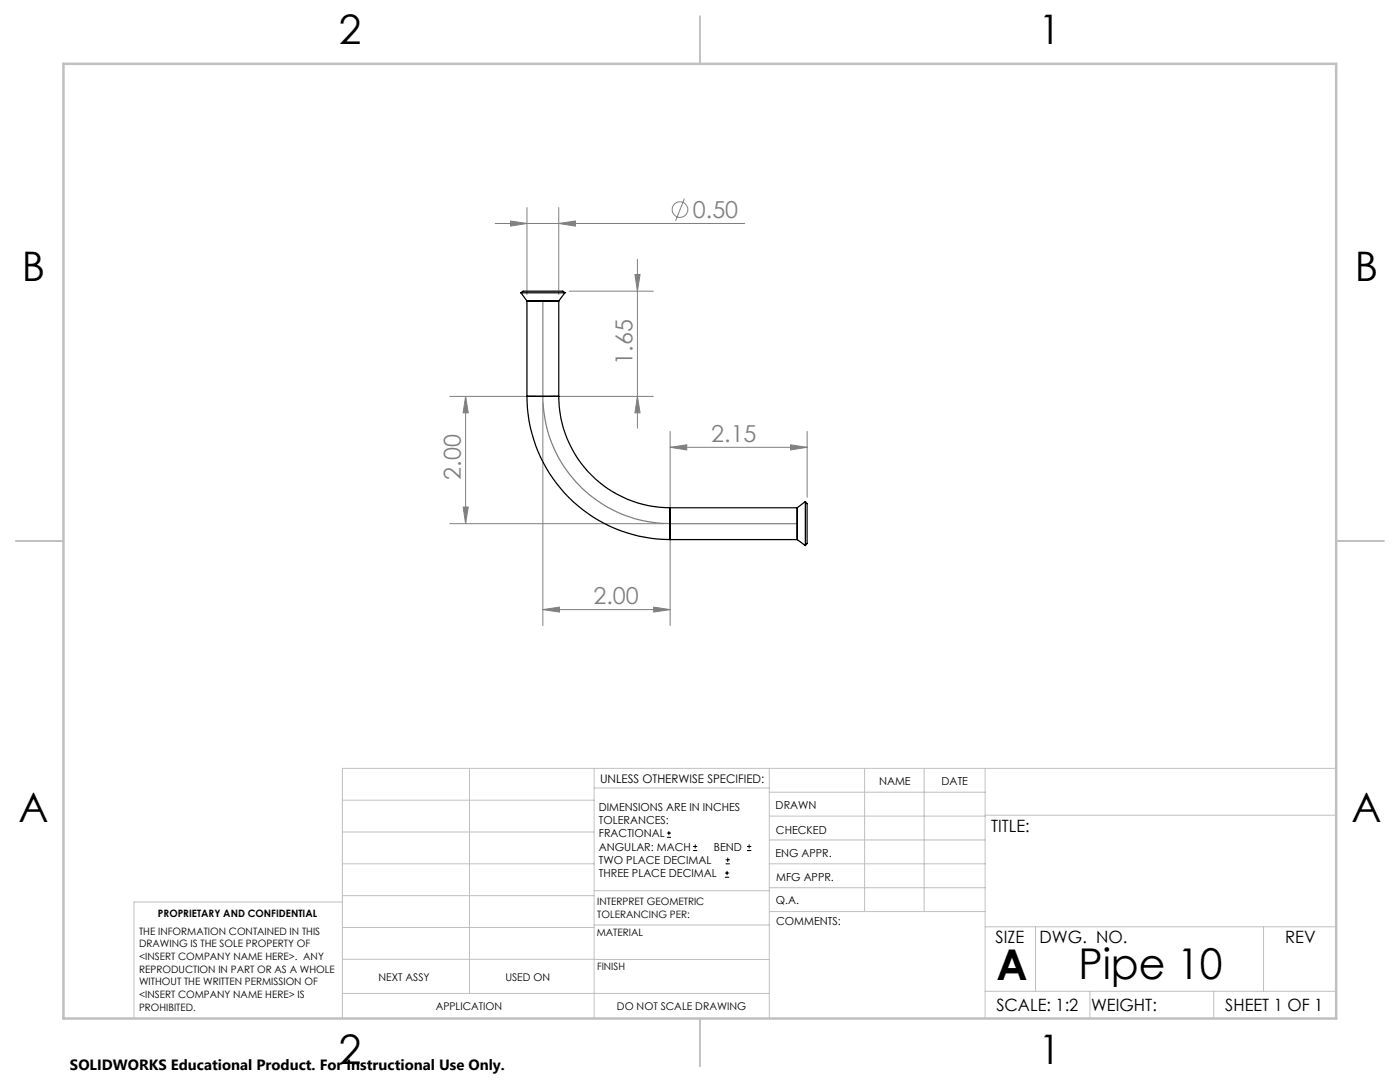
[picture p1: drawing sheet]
<svg xmlns="http://www.w3.org/2000/svg" width="279mm" height="216mm" viewBox="0 0 279 216" stroke-linecap="round" stroke-linejoin="round" font-family="sans-serif">
<g fill="none" stroke="#808080" stroke-width=".2">
<path d="M136.6 39.6l-1.8 4.5M98.8 44.6h49.8M101.9 44.1l3.3 .5-3.3 .5zM105.2 41.4v17.4M111.5 44.6l3.3-.5v1zM111.5 41.4v17.4M113.6 58.1h16.8M126.7 54.8h1l-.5 3.3zM127.2 51.8v33.6M89.7 79.1h17.4M92.9 79.1l.6 3.3h-1.1zM92.9 79.1v25.4"/>
<path d="M109.6 79.1h20.8M127.2 79.1l.5 3.3h-1zM108.3 80.4v44.4M133.7 89.3l3.4-.5v1zM133.7 86.1v17.1M133.7 89.3h27.4M157.8 88.8l3.3 .5-3.3 .5zM161.1 86.1v13.1M89.7 104.5h42.8M92.4 101.2h1.1l-.6 3.3zM133.7 105.8v19M108.3 121.6l3.4-.5v1z"/>
<path d="M108.3 121.6h25.4M130.5 121.1l3.2 .5-3.2 .5z"/>
<circle cx="135.7" cy="41.8" r="1.55"/>
</g>
<g fill="none" stroke="#000" stroke-width=".2">
<path d="M133.1 167.1h.8M133.1 166.2h.8M133.5 165.8v.9M138.3 169.7h.8M138.3 168.9h.8M138.7 168.5v.8M144.7 175h.8M144.7 174.2h.8M144.8 172.4h.9M144.8 171.6h.9M145.1 173.8v.8M145.2 171.1v.9"/>
<path d="M149.1 169.7h.8M149.1 168.9h.8M149.5 168.5v.8"/>
</g>
<path d="M108.3 60v19.1a25.5 25.5 0 0 0 25.4 25.4h25.4" fill="none" stroke="#808080" stroke-width=".25"/>
<g fill="none" stroke="#c0c0c0" stroke-width=".2">
<path d="M68.3 159.7h50.3M93.7 153.3v44.9M118.6 153.3v49.9M118.6 157.2h34.9M153.5 153.3v49.9M153.5 158.1h43.1M172.5 153.3v28.6M184.4 153.3v28.6M196.6 153.3v49.9M266.7 153.3h-198.4v49.9M68.3 178.7h50.3M68.3 172.4h50.3"/>
<path d="M68.3 166h50.3M68.3 180h-41.6v23.2M118.6 177.7h35M153.5 167.6h43.1M153.5 162.8h43.1M153.5 172.4h43.1M153.5 177.1h43.1M196.6 162.7h70.1M68.3 198.2h85.2M68.3 191.4l85.2 .1M68.3 185.1h50.3M118.6 184.6h35"/>
<path d="M153.6 181.9h43M196.6 197.8h70.1M196.6 184.9h70.1M206.7 184.9v12.9M217.5 197.8v5.4M242.2 197.8v5.4M252.2 184.9v12.9"/>
</g>
<path d="M139.7 3.2v9.5M3.1 107.9h9.6M266.7 107.9h9.5M139.7 203.2v9.6" fill="none" stroke="#c0c0c0" stroke-width=".25"/>
<path d="M12.7 12.7h254v190.5h-254z" fill="none" stroke="#c0c0c0" stroke-width=".5"/>
<g fill="#808080">
<path d="M133.7 89.3l3.4-.5v1zM157.8 88.8l3.3 .5-3.3 .5zM108.3 121.6l3.4-.5v1zM130.5 121.1l3.2 .5-3.2 .5zM101.9 44.1l3.3 .5-3.3 .5zM111.5 44.6l3.3-.5v1z"/>
<path d="M127.2 79.1l.5 3.3h-1zM126.7 54.8h1l-.5 3.3zM92.4 101.2h1.1l-.6 3.3zM92.9 79.1l.6 3.3h-1.1z"/>
</g>
<g fill="none" stroke="#000" stroke-width=".25">
<path d="M104 58.4h8.7M104 58.4l.4-.3h6.7a2.01 2.01 0 0 1 1.6 .3M104 58.4l1.2 1.6M112.7 58.4l-1.2 1.6M105.2 79.1a28.6 28.6 0 0 0 28.5 28.6M105.2 79.1h6.3M105.2 60h6.3M105.2 60v19.1M111.5 79.1a22.3 22.3 0 0 0 22.2 22.2M111.5 60v19.1M133.7 101.3v6.4M133.7 107.7h25.4"/>
<path d="M133.7 101.3h25.4M159.1 101.3v6.4M159.1 107.7l1.6 1.2M160.7 100.1v8.8M160.7 100.1a1.82 1.82 0 0 1 .4 1.6v6.7l-.4 .5M160.7 100.1l-1.6 1.2"/>
</g>
<g font-size="8.5">
<text x="198.9" y="195.5">A</text>
<text x="215.2" y="195.4">Pipe 10</text>
</g>
<g font-size="8.1">
<text x="67.6" y="8.9">2</text>
<text x="207.3" y="8.9">1</text>
<text x="4.4" y="56.1">B</text>
<text x="270.4" y="56.1">B</text>
<text x="3.7" y="164.1">A</text>
<text x="269.7" y="164.1">A</text>
<text x="67.6" y="212.4">2</text>
<text x="207.3" y="212.4">1</text>
</g>
<g font-size="4.7" fill="#808080">
<text x="138.3" y="43.5">0.50</text>
<text x="126.2" y="72.8" transform="rotate(-90 126.2 72.8)">1.65</text>
<text x="141.9" y="88.2">2.15</text>
<text x="91.9" y="95.7" transform="rotate(-90 91.9 95.7)">2.00</text>
<text x="118.4" y="120.6">2.00</text>
</g>
<g font-size="3.4">
<text x="197.8" y="166">TITLE:</text>
<text x="198.7" y="188.1">SIZE</text>
<text x="207.5" y="188.1">DWG. NO.</text>
<text x="256.5" y="188.2">REV</text>
<text x="198.8" y="201.7">SCALE: 1:2</text>
<text x="217.7" y="201.8">WEIGHT:</text>
<text x="244.5" y="201.7">SHEET 1 OF 1</text>
</g>
<text font-size="3" x="14" y="213.5">SOLIDWORKS Educational Product. For Instructional Use Only.</text>
<text font-size="2.4" x="119.8" y="156.2">UNLESS OTHERWISE SPECIFIED:</text>
<g font-size="2.2">
<text x="119.5" y="161.8">DIMENSIONS ARE IN INCHES</text>
<text x="154.8" y="161.4">DRAWN</text>
<text x="175.4" y="156.6">NAME</text>
<text x="187.9" y="156.7">DATE</text>
<text x="119.5" y="164.4">TOLERANCES:</text>
<text x="119.5" y="167.1">FRACTIONAL</text>
<text x="154.9" y="166.3">CHECKED</text>
<text x="119.5" y="169.7">ANGULAR: MACH</text>
<text x="119.5" y="172.4">TWO PLACE DECIMAL</text>
<text x="142.5" y="169.7">BEND</text>
<text x="154.8" y="171">ENG APPR.</text>
<text x="119.5" y="175">THREE PLACE DECIMAL</text>
<text x="154.9" y="175.7">MFG APPR.</text>
<text x="154.9" y="180.4">Q.A.</text>
<text x="154.9" y="184.6">COMMENTS:</text>
</g>
<g font-size="2.1">
<text x="75.5" y="195.7">NEXT ASSY</text>
<text x="100.9" y="195.7">USED ON</text>
<text x="86.9" y="201.5">APPLICATION</text>
<text x="123.1" y="201.6">DO NOT SCALE DRAWING</text>
</g>
<g font-size="2">
<text x="31.5" y="182.9">PROPRIETARY AND CONFIDENTIAL</text>
<text x="119.2" y="180.6">INTERPRET GEOMETRIC</text>
<text x="119.2" y="183.1">TOLERANCING PER:</text>
<text x="27.8" y="186.5">THE INFORMATION CONTAINED IN THIS</text>
<text x="27.8" y="189">DRAWING IS THE SOLE PROPERTY OF</text>
<text x="27.8" y="191.6">&lt;INSERT COMPANY NAME HERE&gt;. ANY</text>
<text x="119.1" y="186.7">MATERIAL</text>
<text x="27.8" y="194.1">REPRODUCTION IN PART OR AS A WHOLE</text>
<text x="27.8" y="196.6">WITHOUT THE WRITTEN PERMISSION OF</text>
<text x="119.1" y="193.5">FINISH</text>
<text x="27.8" y="199.1">&lt;INSERT COMPANY NAME HERE&gt; IS</text>
<text x="27.8" y="201.7">PROHIBITED.</text>
</g>
</svg>
